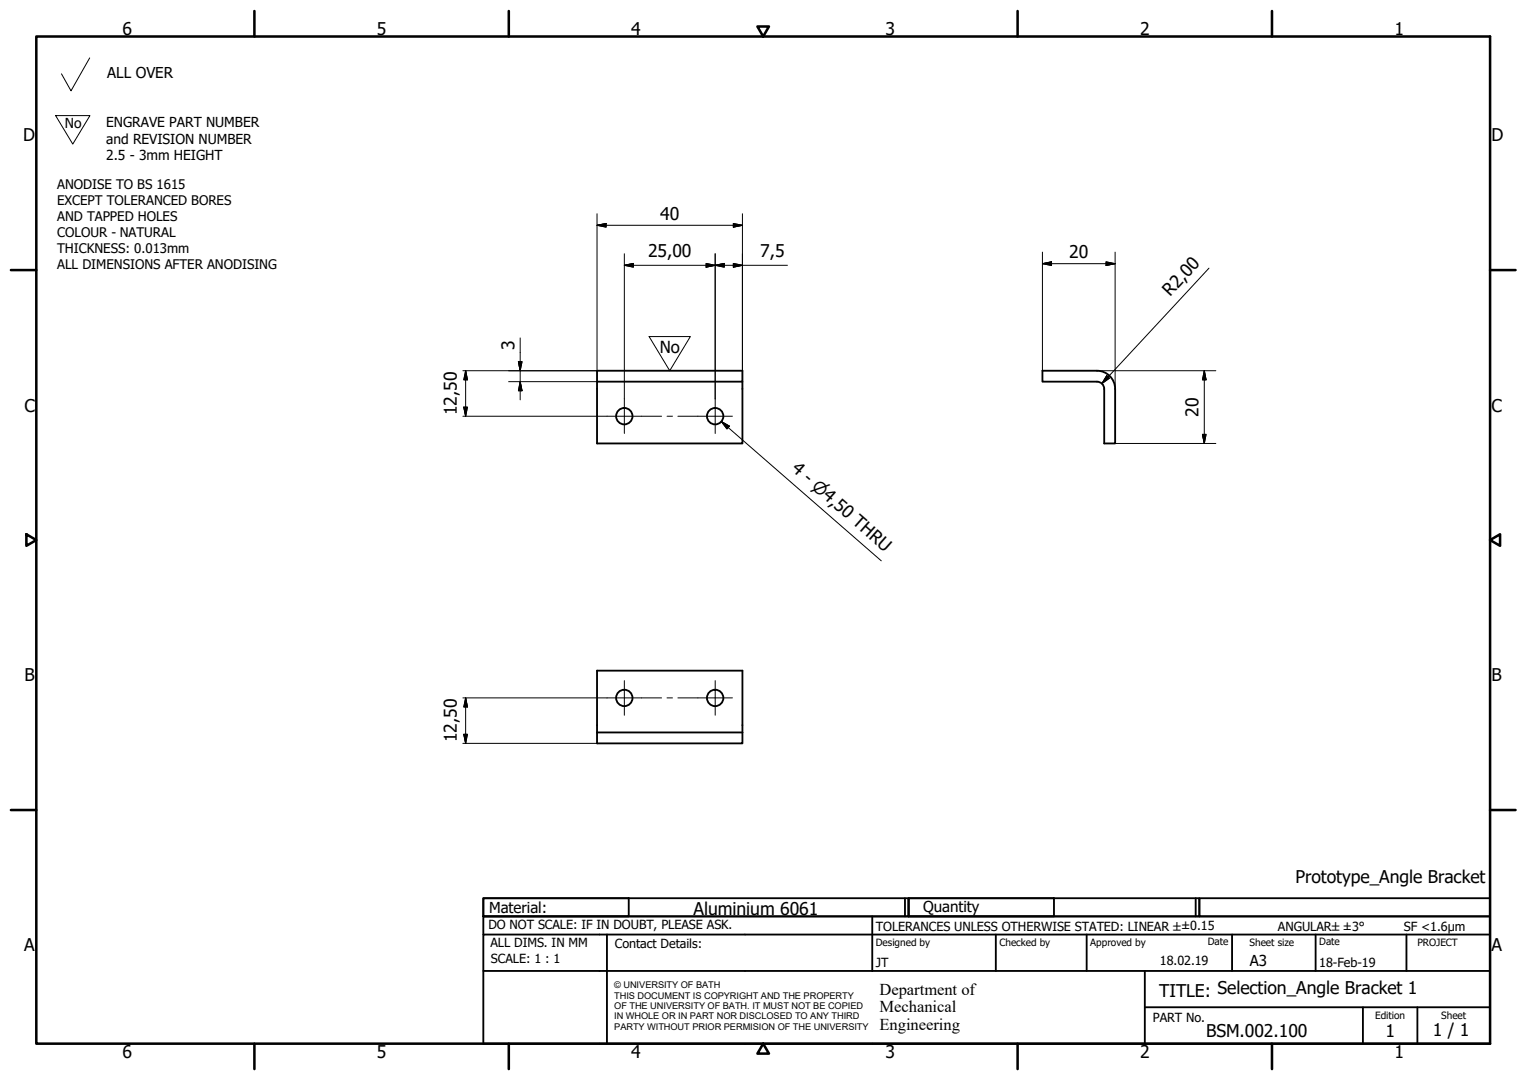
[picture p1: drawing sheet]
<svg xmlns="http://www.w3.org/2000/svg" width="420mm" height="297mm" viewBox="0 0 420 297" stroke-linecap="round" stroke-linejoin="round" font-family="sans-serif">
<!-- layer: Visible (ISO) -->
<g fill="none" stroke="#000" stroke-width=".51">
<path d="M164.3 105v-3h40v3h-40v17h40v-17M286.8 102h15a5 5 0 0 1 5 5v15h-3v-15a2 2 0 0 0-2-2h-15zM164.3 184.5h40v20h-40zM164.3 201.5h40"/>
<circle cx="171.8" cy="114.5" r="2.25"/>
<circle cx="196.8" cy="114.5" r="2.25"/>
<circle cx="171.8" cy="192" r="2.25"/>
<circle cx="196.8" cy="192" r="2.25"/>
</g>
<!-- layer: Border (ISO) -->
<g fill="none" stroke="#000" stroke-width=".7">
<path d="M10 10h400v277h-400zM70 3v7M140 3v7M208.4 7.3h3.2l-1.6 2.7zM280 3v7M350 3v7M3 74.3h7M410 74.3h7M7.3 146.9l2.7 1.6-2.7 1.6zM410 148.5l2.7-1.6v3.2zM3 222.8h7M410 222.8h7"/>
<path d="M70 287v7M140 287v7M210 287l1.6 2.8h-3.2zM280 287v7M350 287v7"/>
</g>
<!-- layer: Title (ISO) -->
<g fill="none" stroke="#000" stroke-width=".51">
<path d="M133 247h40v5h-40zM133 247h117v5h-117zM133 257v-5h277v5M133 257h277v30h-277zM167 257v30M240 252v15M249 247v5M250 247h40v5h-40zM250 247h80v5h-80zM274 257v10M299 257v10M329 247v5"/>
<path d="M330 247h80v5h-80zM339 257v10M362 257v10M387 257v10M133 267h277M315 277h95M315 267v20M375 277v10M390 277v10"/>
</g>
<!-- layer: Sketch Geometry (ISO) -->
<path d="M24.7 15.9l-5.2 9.1-2.6-4.7M15.3 31.8h9.4l-4.7 7.8zM178.6 92.6h11.3l-5.6 9.4z" fill="none" stroke="#000" stroke-width=".28"/>
<path d="M184.2 111.4h.1" fill="none" stroke="#fff" stroke-width=".28"/>
<!-- layer: Center Mark (ISO) -->
<path d="M171.8 109.7v9.5M196.8 109.7v9.5M171.8 187.2v9.5M196.8 187.2v9.5" fill="none" stroke="#000" stroke-width=".28"/>
<!-- layer: Centerline (ISO) -->
<path d="M167 114.5h15M183.5 114.5h1.5M186.5 114.5h15M167 191.9h15M183.5 191.9h1.5M186.5 191.9h15" fill="none" stroke="#000" stroke-width=".28"/>
<!-- layer: Dimension (ISO) -->
<g fill="none" stroke="#000" stroke-width=".28">
<path d="M164.3 58.8v43.2h-36.9M204.3 58.8v48.2M164.3 62l2.5-.5v1zM164.3 62h40M171.8 73l2.5-.5v1zM171.8 73h44.9M171.8 69.8v39.9M194.3 72.5l2.5 .5-2.5 .5zM196.8 73l2.5-.5v1zM196.8 69.8v39.9M201.8 61.5l2.5 .5-2.5 .5zM201.8 72.5l2.5 .5-2.5 .5z"/>
<path d="M286.8 72.5l2.5-.5v1zM286.8 72.5h20M286.8 69.3v32.7M304.3 72l2.5 .5-2.5 .5zM306.8 69.3v37.7M332.7 73.8l-29.5 31.7M142.6 99.5h1l-.5 2.5zM143.1 92.9v17.1M127.4 114.5h39.6M127.6 112h1l-.5 2.5zM128.1 102l.5 2.5h-1zM128.1 102v12.5"/>
<path d="M140 105h24.3M143.1 105l.5 2.5h-1zM301.8 102h32.7M304.5 103.3l.8 .7-2.1 1.5zM330.9 119.5h1l-.5 2.5zM331.4 102l.5 2.5h-1zM331.4 102v20M306.8 122h27.7M127.4 191.9h39.6M128.1 191.9l.5 2.5h-1zM128.1 191.9v12.6M127.4 204.5h36.9"/>
<path d="M127.6 202h1l-.5 2.5z"/>
</g>
<g fill="#000" stroke="#000" stroke-width=".28">
<path d="M164.3 62l2.5-.5zM164.3 62l2.5-.5v1zM171.8 73l2.5-.5zM171.8 73l2.5-.5v1zM194.3 73.5l2.5-.5zM194.3 72.5l2.5 .5-2.5 .5zM196.8 73l2.5-.5zM196.8 73l2.5-.5v1zM201.8 62.5l2.5-.5zM201.8 61.5l2.5 .5-2.5 .5zM201.8 73.5l2.5-.5zM201.8 72.5l2.5 .5-2.5 .5z"/>
<path d="M286.8 72.5l2.5-.5zM286.8 72.5l2.5-.5v1zM304.3 73l2.5-.5zM304.3 72l2.5 .5-2.5 .5zM142.6 99.5l.5 2.5zM142.6 99.5h1l-.5 2.5zM127.6 112l.5 2.5zM127.6 112h1l-.5 2.5zM128.1 102l.5 2.5zM128.1 102l.5 2.5h-1zM143.1 105l.5 2.5zM143.1 105l.5 2.5h-1z"/>
<path d="M304.5 103.3l-1.3 2.2zM304.5 103.3l.8 .7-2.1 1.5zM330.9 119.5l.5 2.5zM330.9 119.5h1l-.5 2.5zM331.4 102l.5 2.5zM331.4 102l.5 2.5h-1zM128.1 191.9l.5 2.5zM128.1 191.9l.5 2.5h-1zM127.6 202l.5 2.5zM127.6 202h1l-.5 2.5z"/>
</g>
<!-- layer: Symbol (ISO) -->
<path d="M198.5 115.9l2.2 1.3-.7 .8zM198.5 115.9l44 38.3" fill="none" stroke="#000" stroke-width=".28"/>
<path d="M198.5 115.9l2.2 1.3zM198.5 115.9l2.2 1.3-.7 .8z" fill="#000" stroke="#000" stroke-width=".28"/>
<g font-size="4.8">
<text x="33.7" y="9.6">6</text>
<text x="103.7" y="9.6">5</text>
<text x="173.7" y="9.6">4</text>
<text x="243.7" y="9.6">3</text>
<text x="313.7" y="9.6">2</text>
<text x="383.7" y="9.6">1</text>
<text x="6.3" y="38.9">D</text>
<text x="410.4" y="38.9">D</text>
<text x="181.7" y="60.4">40</text>
<text x="178.3" y="70.6">25,00</text>
<text x="209.2" y="70.6">7,5</text>
<text x="294.2" y="70.9">20</text>
<text x="322" y="81.7" transform="rotate(-47 322 81.7)">R2,00</text>
<text x="141.5" y="96.3" transform="rotate(-90 141.5 96.3)">3</text>
<text x="6.7" y="113.2">C</text>
<text x="410.4" y="113.2">C</text>
<text x="125.7" y="114.2" transform="rotate(-90 125.7 114.2)">12,50</text>
<text x="329.8" y="114.6" transform="rotate(-90 329.8 114.6)">20</text>
<text x="217.6" y="129.4" transform="rotate(41 217.6 129.4)">4 - ⌀4,50 THRU</text>
<text x="6.8" y="187.4">B</text>
<text x="410.4" y="187.4">B</text>
<text x="125.7" y="204.2" transform="rotate(-90 125.7 204.2)">12,50</text>
<text x="356.4" y="242.7">Prototype_Angle Bracket</text>
<text x="190.8" y="251.6">Aluminium 6061</text>
<text x="6.7" y="261.7">A</text>
<text x="410.4" y="261.7">A</text>
<text x="319" y="274.2">TITLE: Selection_Angle Bracket 1</text>
<text x="331.9" y="285.3">BSM.002.100</text>
<text x="381.2" y="285.3">1</text>
<text x="394.2" y="285">1 / 1</text>
<text x="33.7" y="291">6</text>
<text x="103.7" y="290.9">5</text>
<text x="173.7" y="290.9">4</text>
<text x="243.7" y="291">3</text>
<text x="313.7" y="291">2</text>
<text x="383.7" y="290.9">1</text>
</g>
<g font-size="4.6">
<text x="181.5" y="97">No</text>
<text x="242" y="273.7">Department of</text>
<text x="242" y="278.4">Mechanical</text>
<text x="242" y="283.2">Engineering</text>
</g>
<g font-size="4.1">
<text x="29.5" y="21.4">ALL OVER</text>
<text x="134.6" y="251.1">Material:</text>
<text x="254" y="250.8">Quantity</text>
<text x="343.9" y="265.6">A3</text>
</g>
<g font-size="3.8">
<text x="17.8" y="35.1">No</text>
<text x="29.2" y="35">ENGRAVE PART NUMBER</text>
<text x="29.2" y="39.6">and REVISION NUMBER</text>
<text x="29.2" y="44.1">2.5 - 3mm HEIGHT</text>
</g>
<g font-size="3.6">
<text x="15.7" y="52.1">ANODISE TO BS 1615</text>
<text x="15.7" y="56.5">EXCEPT TOLERANCED BORES</text>
<text x="15.7" y="60.8">AND TAPPED HOLES</text>
<text x="15.7" y="65.2">COLOUR - NATURAL</text>
<text x="15.7" y="69.5">THICKNESS: 0.013mm</text>
<text x="15.7" y="73.9">ALL DIMENSIONS AFTER ANODISING</text>
</g>
<g font-size="3.5">
<text x="134.4" y="255.6">DO NOT SCALE: IF IN DOUBT, PLEASE ASK.</text>
<text x="241" y="256">TOLERANCES UNLESS OTHERWISE STATED: LINEAR ±±0.15</text>
<text x="351.6" y="256">ANGULAR±±3°</text>
<text x="386.3" y="256">SF &lt;1.6µm</text>
<text x="134.9" y="260.6">ALL DIMS. IN MM</text>
<text x="169.2" y="260.6">Contact Details:</text>
<text x="135.1" y="264.8">SCALE: 1 : 1</text>
<text x="241" y="266">JT</text>
<text x="319.2" y="265.5">18.02.19</text>
<text x="363" y="266">18-Feb-19</text>
<text x="317.2" y="281.2">PART No.</text>
</g>
<g font-size="2.8">
<text x="241" y="260.1">Designed by</text>
<text x="275" y="260.1">Checked by</text>
<text x="300" y="260.1">Approved by</text>
<text x="332.3" y="260">Date</text>
<text x="343.8" y="260.1">Sheet size</text>
<text x="363" y="260">Date</text>
<text x="390" y="260.1">PROJECT</text>
<text x="378.4" y="280.1">Edition</text>
<text x="396.6" y="280.1">Sheet</text>
</g>
<g font-size="2.5">
<text x="169" y="271.9">© UNIVERSITY OF BATH</text>
<text x="169" y="274.7">THIS DOCUMENT IS COPYRIGHT AND THE PROPERTY</text>
<text x="169" y="277.5">OF THE UNIVERSITY OF BATH. IT MUST NOT BE COPIED</text>
<text x="169" y="280.4">IN WHOLE OR IN PART NOR DISCLOSED TO ANY THIRD</text>
<text x="169" y="283.2">PARTY WITHOUT PRIOR PERMISION OF THE UNIVERSITY</text>
</g>
</svg>
